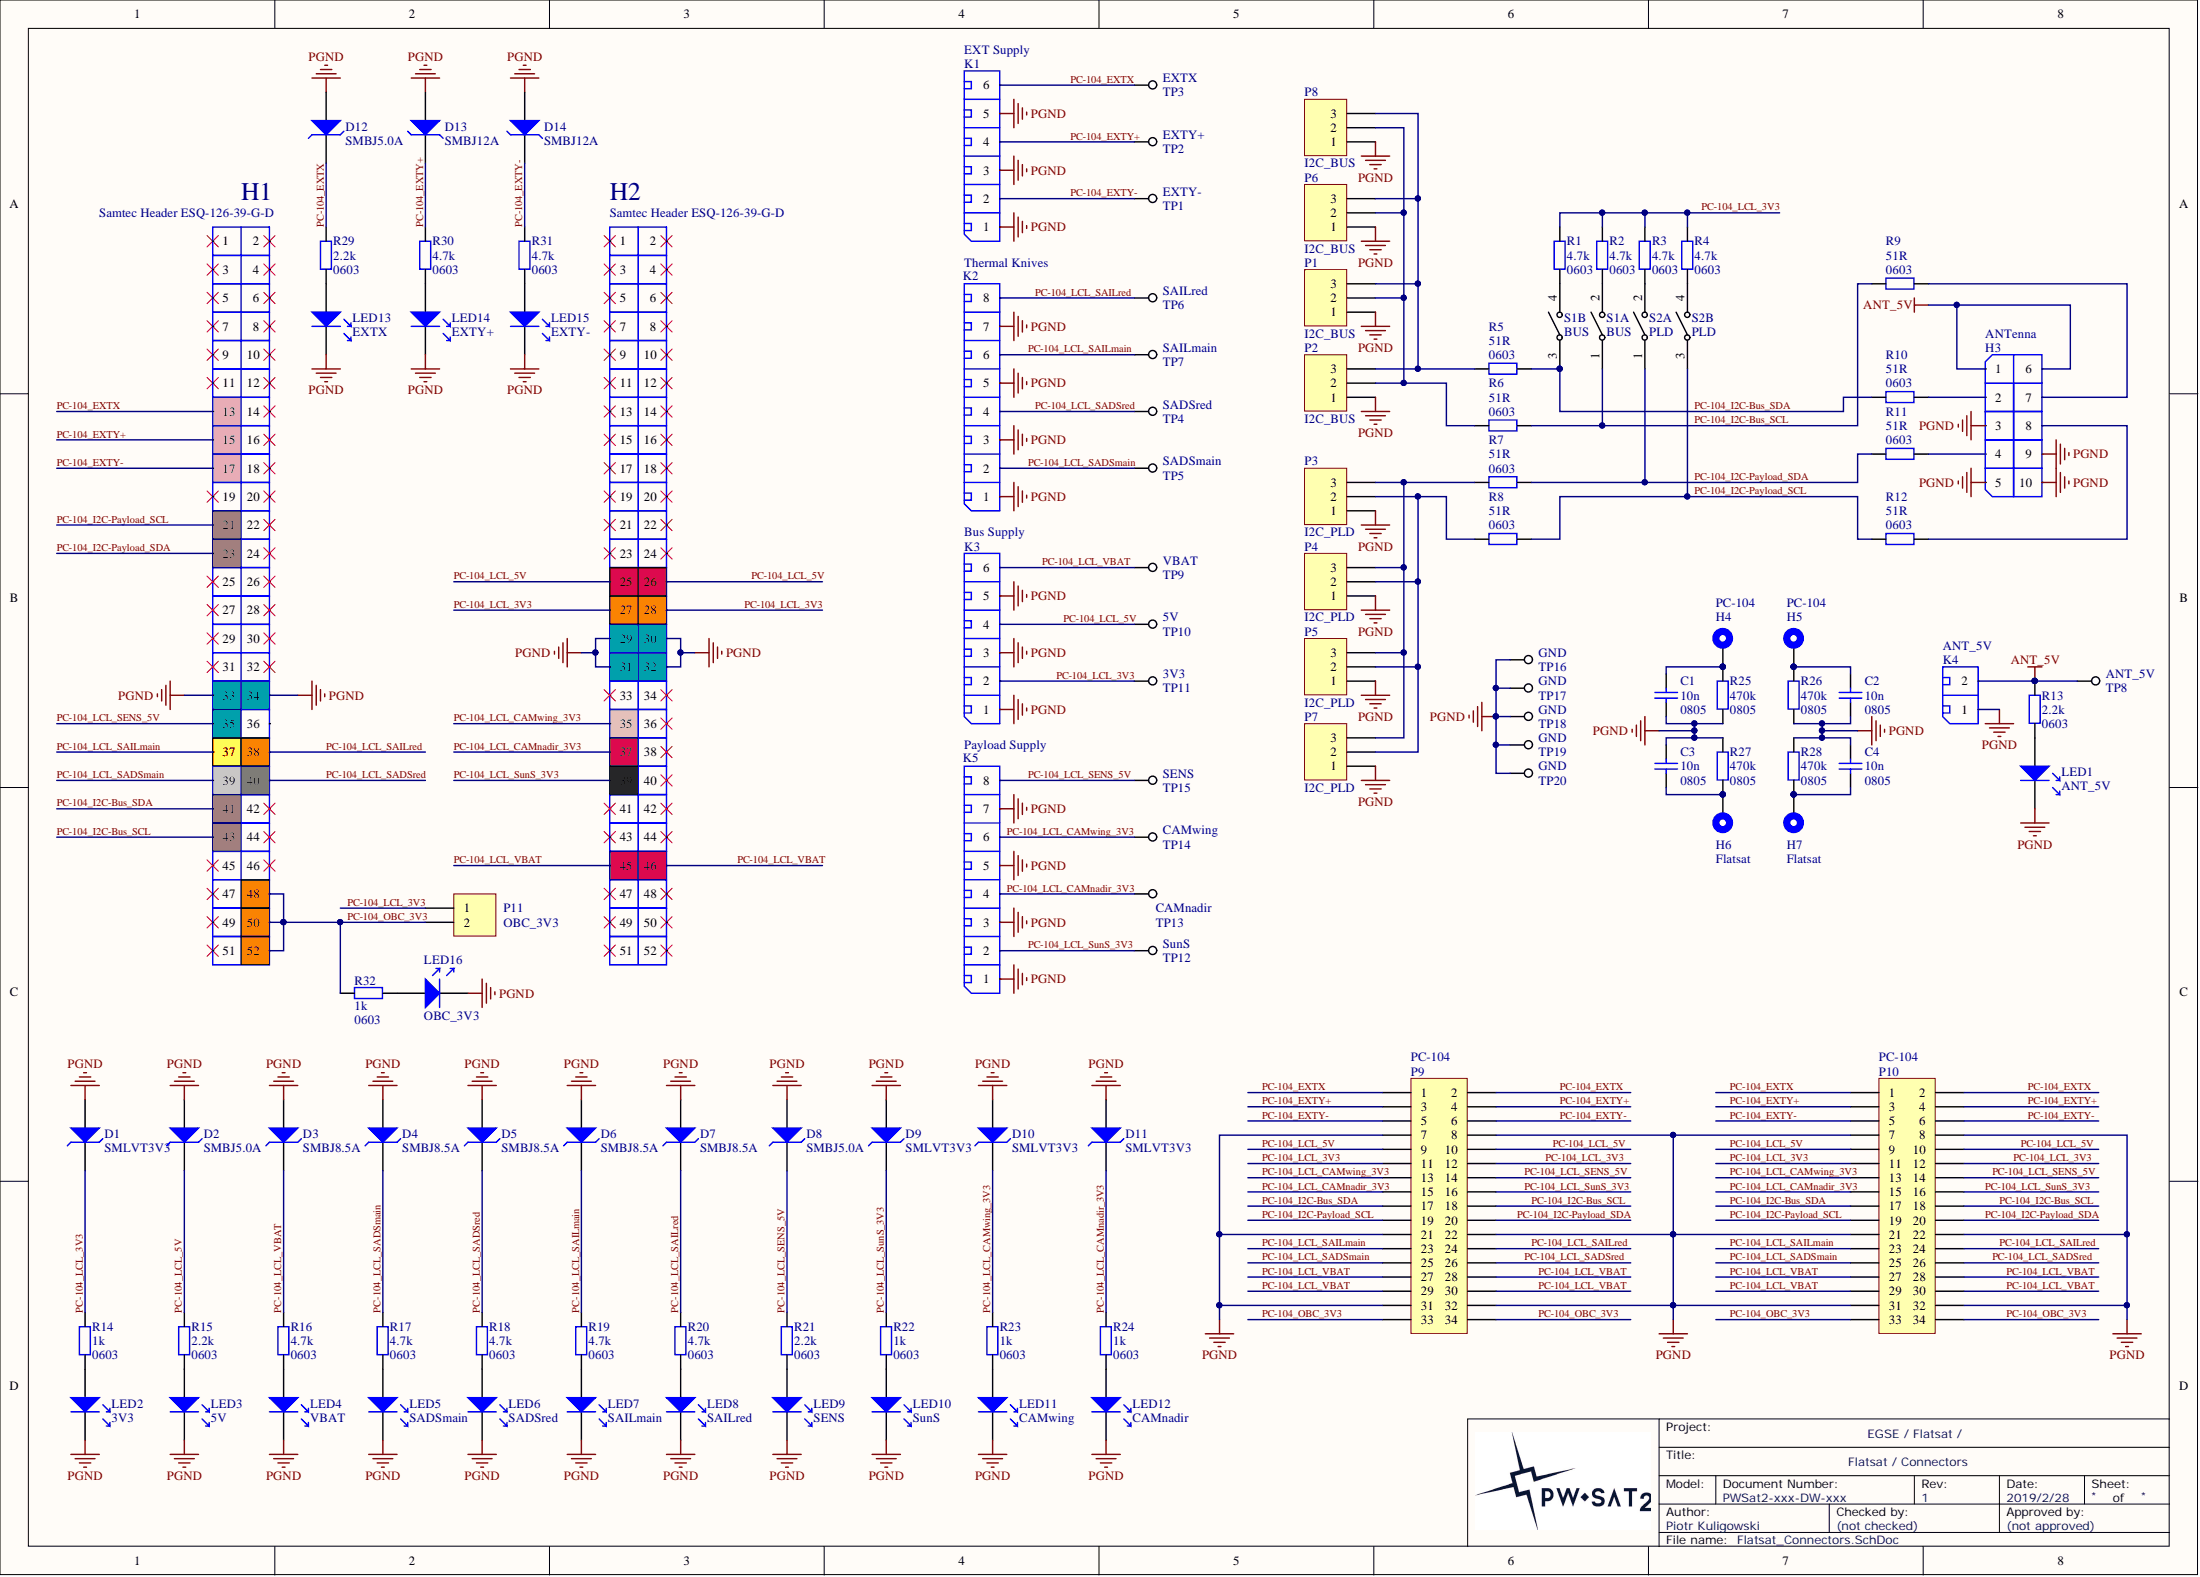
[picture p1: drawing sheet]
# Altium project Flatsat.PrjPcb
ApprovedBy_Name: (not approved); Author_Name: Piotr Kuligowski; CheckedBy_Name: (not checked); Equipment: Flatsat; PCB_Author: (pcbdoc author); PCB_CheckedBy: (not checked); PCB_DocNo: PWSat2-xxx-DW-xxx; PCB_Revision: 1; Project_FullName: PW-Sat2; Project_Id: Flatsat; Project_ShortName: EGSE; Schematics_DocName: Flatsat; Schematics_DocNo: PWSat2-xxx-DW-xxx; Schematics_Revision: 1; Subsystem: Flatsat
1 sheet, 111 parts. Net scope: global (net labels, ports and power ports of the same name join across sheets).
Board file: Flatsat.PcbDoc

## Sheet Flatsat_Connectors.SchDoc: Connectors
size A3; ApprovedBy: (not approved); CheckedBy: (not checked); Author: Piotr Kuligowski; DocumentNumber: PWSat2-xxx-DW-xxx; Revision: 1

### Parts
C1  value 10n  Package: 0805  [SMD_Capacitor_0805]  (hidden comment: Cap)
C2  value 10n  Package: 0805  [SMD_Capacitor_0805]  (hidden comment: Cap)
C3  value 10n  Package: 0805  [SMD_Capacitor_0805]  (hidden comment: Cap)
C4  value 10n  Package: 0805  [SMD_Capacitor_0805]  (hidden comment: Cap)
D1  SMLVT3V3  [DO-214AA]
D2  SMBJ5.0A  [DO-214AA]
D3  SMBJ8.5A  [DO-214AA]
D4  SMBJ8.5A  [DO-214AA]
D5  SMBJ8.5A  [DO-214AA]
D6  SMBJ8.5A  [DO-214AA]
D7  SMBJ8.5A  [DO-214AA]
D8  SMBJ5.0A  [DO-214AA]
D9  SMLVT3V3  [DO-214AA]
D10  SMLVT3V3  [DO-214AA]
D11  SMLVT3V3  [DO-214AA]
D12  SMBJ5.0A  [DO-214AA]
D13  SMBJ12A  [DO-214AA]
D14  SMBJ12A  [DO-214AA]
H1  Samtec Header ESQ-126-39-G-D  [Samtec_ESQ-126-39-G-D]
H2  Samtec Header ESQ-126-39-G-D  [Samtec_ESQ-126-39-G-D]
H3  ANTenna  [Harwin_Datamate_L-Tek_M80-8671005]
H4  PC-104  [PC-104_PcbMntHole_M3]
H5  PC-104  [PC-104_PcbMntHole_M3]
H6  Flatsat  [PC-104_PcbMntHole_M3]
H7  Flatsat  [PC-104_PcbMntHole_M3]
K1  EXT Supply  [TerminalBlock_Spring_2.54_6-R]
K2  Thermal Knives  [TerminalBlock_Spring_2.54_8-R]
K3  Bus Supply  [TerminalBlock_Spring_2.54_6-R]
K4  ANT_5V  [TerminalBlock_Spring_2.54_2-R]
K5  Payload Supply  [TerminalBlock_Spring_2.54_8-R]
LED1  ANT_5V  [SMD_LED_1206]
LED2  3V3  [SMD_LED_1206]
LED3  5V  [SMD_LED_1206]
LED4  VBAT  [SMD_LED_1206]
LED5  SADSmain  [SMD_LED_1206]
LED6  SADSred  [SMD_LED_1206]
LED7  SAILmain  [SMD_LED_1206]
LED8  SAILred  [SMD_LED_1206]
LED9  SENS  [SMD_LED_1206]
LED10  SunS  [SMD_LED_1206]
LED11  CAMwing  [SMD_LED_1206]
LED12  CAMnadir  [SMD_LED_1206]
LED13  EXTX  [SMD_LED_1206]
LED14  EXTY+  [SMD_LED_1206]
LED15  EXTY-  [SMD_LED_1206]
LED16  OBC_3V3  [SMD_LED_1206]
P1  I2C_BUS  [HEADER 1X3 MALE]
P2  I2C_BUS  [HEADER 1X3 MALE]
P3  I2C_PLD  [HEADER 1X3 MALE]
P4  I2C_PLD  [HEADER 1X3 MALE]
P5  I2C_PLD  [HEADER 1X3 MALE]
P6  I2C_BUS  [HEADER 1X3 MALE]
P7  I2C_PLD  [HEADER 1X3 MALE]
P8  I2C_BUS  [HEADER 1X3 MALE]
P9  PC-104  [IDC-34-Male-Socket]
P10  PC-104  [IDC-34-Male-Socket]
P11  OBC_3V3  [HEADER 1X2 Male]
R1  Package: 0603  [SMD_Resistor_0603]  (hidden comment: 4.7k)
R2  Package: 0603  [SMD_Resistor_0603]  (hidden comment: 4.7k)
R3  Package: 0603  [SMD_Resistor_0603]  (hidden comment: 4.7k)
R4  Package: 0603  [SMD_Resistor_0603]  (hidden comment: 4.7k)
R5  Package: 0603  [SMD_Resistor_0603]  (hidden comment: 51R)
R6  Package: 0603  [SMD_Resistor_0603]  (hidden comment: 51R)
R7  Package: 0603  [SMD_Resistor_0603]  (hidden comment: 51R)
R8  Package: 0603  [SMD_Resistor_0603]  (hidden comment: 51R)
R9  Package: 0603  [SMD_Resistor_0603]  (hidden comment: 51R)
R10  Package: 0603  [SMD_Resistor_0603]  (hidden comment: 51R)
R11  Package: 0603  [SMD_Resistor_0603]  (hidden comment: 51R)
R12  Package: 0603  [SMD_Resistor_0603]  (hidden comment: 51R)
R13  Package: 0603  [SMD_Resistor_0603]  (hidden comment: 2.2k)
R14  Package: 0603  [SMD_Resistor_0603]  (hidden comment: 1k)
R15  Package: 0603  [SMD_Resistor_0603]  (hidden comment: 2.2k)
R16  Package: 0603  [SMD_Resistor_0603]  (hidden comment: 4.7k)
R17  Package: 0603  [SMD_Resistor_0603]  (hidden comment: 4.7k)
R18  Package: 0603  [SMD_Resistor_0603]  (hidden comment: 4.7k)
R19  Package: 0603  [SMD_Resistor_0603]  (hidden comment: 4.7k)
R20  Package: 0603  [SMD_Resistor_0603]  (hidden comment: 4.7k)
R21  Package: 0603  [SMD_Resistor_0603]  (hidden comment: 2.2k)
R22  Package: 0603  [SMD_Resistor_0603]  (hidden comment: 1k)
R23  Package: 0603  [SMD_Resistor_0603]  (hidden comment: 1k)
R24  Package: 0603  [SMD_Resistor_0603]  (hidden comment: 1k)
R25  Package: 0805  [SMD_Resistor_0805]  (hidden comment: 470k)
R26  Package: 0805  [SMD_Resistor_0805]  (hidden comment: 470k)
R27  Package: 0805  [SMD_Resistor_0805]  (hidden comment: 470k)
R28  Package: 0805  [SMD_Resistor_0805]  (hidden comment: 470k)
R29  Package: 0603  [SMD_Resistor_0603]  (hidden comment: 2.2k)
R30  Package: 0603  [SMD_Resistor_0603]  (hidden comment: 4.7k)
R31  Package: 0603  [SMD_Resistor_0603]  (hidden comment: 4.7k)
R32  Package: 0603  [SMD_Resistor_0603]  (hidden comment: 1k)
S1  BUS  [MCEPM-02]  (parts A,B of 2)
S2  PLD  [MCEPM-02]  (parts A,B of 2)
TP1  EXTY-  [Testpoint-1pin]
TP2  EXTY+  [Testpoint-1pin]
TP3  EXTX  [Testpoint-1pin]
TP4  SADSred  [Testpoint-1pin]
TP5  SADSmain  [Testpoint-1pin]
TP6  SAILred  [Testpoint-1pin]
TP7  SAILmain  [Testpoint-1pin]
TP8  ANT_5V  [Testpoint-1pin]
TP9  VBAT  [Testpoint-1pin]
TP10  5V  [Testpoint-1pin]
TP11  3V3  [Testpoint-1pin]
TP12  SunS  [Testpoint-1pin]
TP13  CAMnadir  [Testpoint-1pin]
TP14  CAMwing  [Testpoint-1pin]
TP15  SENS  [Testpoint-1pin]
TP16  GND  [Testpoint-1pin]
TP17  GND  [Testpoint-1pin]
TP18  GND  [Testpoint-1pin]
TP19  GND  [Testpoint-1pin]
TP20  GND  [Testpoint-1pin]

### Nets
ANT_5V: H3.1 H3.6 K4.2 R13.1 TP8.1(TP)
PGND: C1.2 C2.2 C3.2 C4.2 D1.A D2.A D3.A D4.A D5.A D6.A D7.A D8.A D9.A D10.A D11.A D12.A D13.A D14.A H1.33 H1.34 H2.29 H2.30 H2.31 H2.32 H3.3 H3.5 H3.9 H3.10 K1.1 K1.3 K1.5 K2.1 K2.3 K2.5 K2.7 K3.1 K3.3 K3.5 K4.1 K5.1 K5.3 K5.5 K5.7 LED1.K LED2.K LED3.K LED4.K LED5.K LED6.K LED7.K LED8.K LED9.K LED10.K LED11.K LED12.K LED13.K LED14.K LED15.K LED16.K P1.1 P2.1 P3.1 P4.1 P5.1 P6.1 P7.1 P8.1 P9.7 P9.8 P9.21 P9.22 P9.31 P9.32 P10.7 P10.8 P10.21 P10.22 P10.31 P10.32 R25.2 R26.2 R27.2 R28.2 TP16.1(TP) TP17.1(TP) TP18.1(TP) TP19.1(TP) TP20.1(TP)
PC-104_EXTX: D12.K H1.13 K1.6 P9.1 P9.2 P10.1 P10.2 R29.1 TP3.1(TP)
PC-104_EXTY+: D13.K H1.15 K1.4 P9.3 P9.4 P10.3 P10.4 R30.1 TP2.1(TP)
PC-104_EXTY-: D14.K H1.17 K1.2 P9.5 P9.6 P10.5 P10.6 R31.1 TP1.1(TP)
PC-104_I2C-Bus_SCL: H1.43 P9.18 P10.18 R6.2 R9.1 S1.1
PC-104_I2C-Bus_SDA: H1.41 P9.17 P10.17 R5.2 R10.1 S1.3
PC-104_I2C-Payload_SCL: H1.21 P9.19 P10.19 R8.2 R12.1 S2.3
PC-104_I2C-Payload_SDA: H1.23 P9.20 P10.20 R7.2 R11.1 S2.1
PC-104_LCL_3V3: D1.K H2.27 H2.28 K3.2 P9.11 P9.12 P10.11 P10.12 P11.1 R1.1 R2.1 R3.1 R4.1 R14.1 TP11.1(TP)
PC-104_LCL_5V: D2.K H2.25 H2.26 K3.4 P9.9 P9.10 P10.9 P10.10 R15.1 TP10.1(TP)
PC-104_LCL_CAMnadir_3V3: D11.K H2.37 K5.4 P9.15 P10.15 R24.1 TP13.1(TP)
PC-104_LCL_CAMwing_3V3: D10.K H2.35 K5.6 P9.13 P10.13 R23.1 TP14.1(TP)
PC-104_LCL_SADSmain: D4.K H1.39 K2.2 P9.25 P10.25 R17.1 TP5.1(TP)
PC-104_LCL_SADSred: D5.K H1.40 K2.4 P9.26 P10.26 R18.1 TP4.1(TP)
PC-104_LCL_SAILmain: D6.K H1.37 K2.6 P9.23 P10.23 R19.1 TP7.1(TP)
PC-104_LCL_SAILred: D7.K H1.38 K2.8 P9.24 P10.24 R20.1 TP6.1(TP)
PC-104_LCL_SENS_5V: D8.K H1.35 K5.8 P9.14 P10.14 R21.1 TP15.1(TP)
PC-104_LCL_SunS_3V3: D9.K H2.39 K5.2 P9.16 P10.16 R22.1 TP12.1(TP)
PC-104_LCL_VBAT: D3.K H2.45 H2.46 K3.6 P9.27 P9.28 P9.29 P9.30 P10.27 P10.28 P10.29 P10.30 R16.1 TP9.1(TP)
PC-104_OBC_3V3: H1.48 H1.50 H1.52 P9.33 P9.34 P10.33 P10.34 P11.2 R32.1
NetC1_1: C1.1 H4.1 R25.1
NetC2_1: C2.1 H5.1 R26.1
NetC3_1: C3.1 H6.1 R27.1
NetC4_1: C4.1 H7.1 R28.1
NetH3_2: H3.2 R10.2
NetH3_4: H3.4 R11.2
NetH3_7: H3.7 R9.2
NetH3_8: H3.8 R12.2
NetLED1_A: LED1.A R13.2
NetLED2_A: LED2.A R14.2
NetLED3_A: LED3.A R15.2
NetLED4_A: LED4.A R16.2
NetLED5_A: LED5.A R17.2
NetLED6_A: LED6.A R18.2
NetLED7_A: LED7.A R19.2
NetLED8_A: LED8.A R20.2
NetLED9_A: LED9.A R21.2
NetLED10_A: LED10.A R22.2
NetLED11_A: LED11.A R23.2
NetLED12_A: LED12.A R24.2
NetLED13_A: LED13.A R29.2
NetLED14_A: LED14.A R30.2
NetLED15_A: LED15.A R31.2
NetLED16_A: LED16.A R32.2
NetP1_2: P1.2 P2.2 P6.2 P8.2 R6.1
NetP1_3: P1.3 P2.3 P6.3 P8.3 R5.1
NetP3_2: P3.2 P4.2 P5.2 P7.2 R8.1
NetP3_3: P3.3 P4.3 P5.3 P7.3 R7.1
NetR1_2: R1.2 S1.4
NetR2_2: R2.2 S1.2
NetR3_2: R3.2 S2.2
NetR4_2: R4.2 S2.4

Not connected (* = marked no-connect by the designer): H1 1* 2* 3* 4* 5* 6* 7* 8* 9* 10* 11* 12* 14* 16* 18* 19* 20* 22* 24* 25* 26* 27* 28* 29* 30* 31* 32* 36 42* 44* 45* 46* 47* 49* 51*; H2 1* 2* 3* 4* 5* 6* 7* 8* 9* 10* 11* 12* 13* 14* 15* 16* 17* 18* 19* 20* 21* 22* 23* 24* 33* 34* 36* 38* 40* 41* 42* 43* 44* 47* 48* 49* 50* 51* 52*

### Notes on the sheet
- Title:
- Project:
- Author:
- Model:
- Document Number:
- Checked by:
- Rev:
- Date:
- Approved by:
- Sheet:
- of
- File name:
